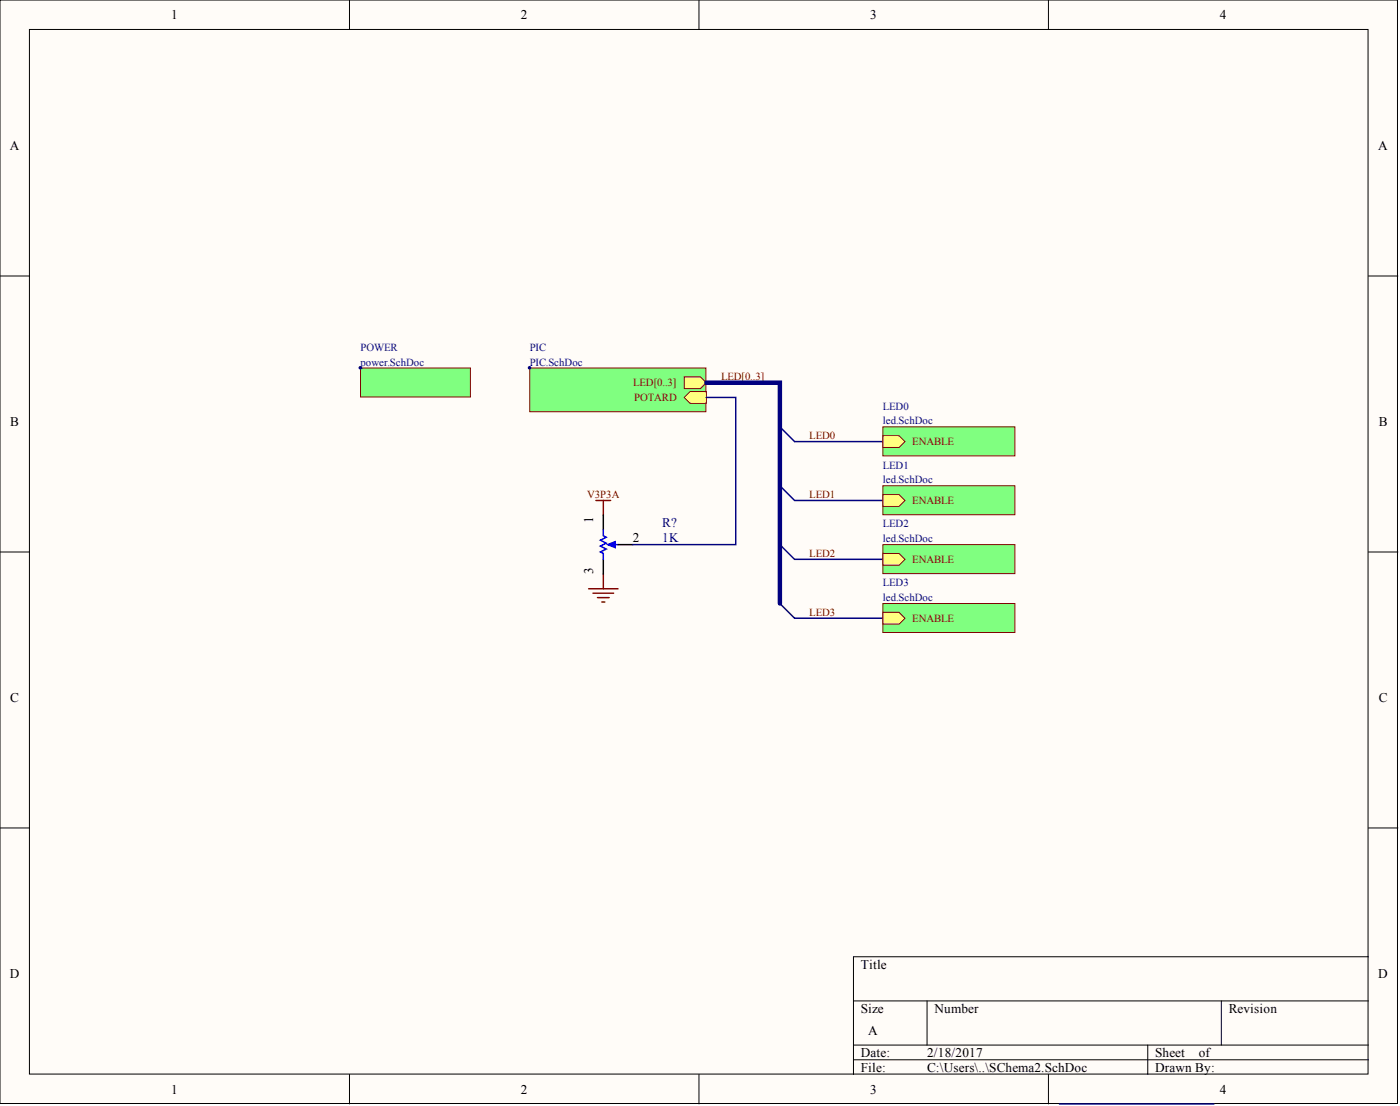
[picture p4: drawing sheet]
<svg xmlns="http://www.w3.org/2000/svg" width="241mm" height="190mm" viewBox="0 0 241 190" stroke-linecap="round" stroke-linejoin="round" font-family="sans-serif">
<g fill="#fffcf8" stroke="#000" stroke-width=".17">
<path d="M0 0h240.9v190.1h-240.9z"/>
<path d="M5.1 5.1h230.7v179.9h-230.7z"/>
</g>
<g fill="none" stroke="#000" stroke-width=".17">
<path d="M60.2 0v5.1M120.5 0v5.1M180.7 0v5.1M0 47.5h5.1M235.9 47.5h5M0 95.1h5.1M235.9 95.1h5M0 142.6h5.1M235.9 142.6h5M147.1 172.4h88.8M159.8 172.4v7.6M210.5 172.4v7.6"/>
<path d="M235.9 164.8h-88.8v20.3M60.2 185.1v5M120.5 185.1v5M147.1 180h88.8M147.1 182.5h88.8M180.7 185.1v5M197.8 180v5.1"/>
</g>
<path d="M62.1 63.4h19v5h-19z" fill="#80ff80" stroke="#800000" stroke-width=".17"/>
<circle cx="62.1" cy="63.3" r=".22" fill="#000080" stroke="#000080" stroke-width=".17"/>
<path d="M91.3 63.4h30.4v7.5h-30.4z" fill="#80ff80" stroke="#800000" stroke-width=".17"/>
<g fill="#ffff80" stroke="#800000" stroke-width=".17">
<path d="M117.9 64.9h2.8l1 1-1 1h-2.8z" fill-rule="evenodd"/>
<path d="M117.9 68.5l1-1.1h2.8v2.1h-2.8z" fill-rule="evenodd"/>
</g>
<circle cx="91.3" cy="63.3" r=".22" fill="#000080" stroke="#000080" stroke-width=".17"/>
<path d="M134.4 73.5l2.6 2.6h15.2M134.4 83.7l2.6 2.5h15.2M134.4 93.8l2.6 2.5h15.2M134.4 103.9l2.6 2.6h15.2M182.6 190.1h26.6" fill="none" stroke="#000080" stroke-width=".25"/>
<path d="M152.2 73.5h22.7v5h-22.7z" fill="#80ff80" stroke="#800000" stroke-width=".17"/>
<path d="M152.2 75h2.8l1 1.1-1 1h-2.8z" fill-rule="evenodd" fill="#ffff80" stroke="#800000" stroke-width=".17"/>
<path d="M152.2 83.7h22.7v5h-22.7z" fill="#80ff80" stroke="#800000" stroke-width=".17"/>
<path d="M152.2 85.2h2.8l1 1-1 1h-2.8z" fill-rule="evenodd" fill="#ffff80" stroke="#800000" stroke-width=".17"/>
<path d="M152.2 93.8h22.7v5h-22.7z" fill="#80ff80" stroke="#800000" stroke-width=".17"/>
<path d="M152.2 95.3h2.8l1 1-1 1.1h-2.8z" fill-rule="evenodd" fill="#ffff80" stroke="#800000" stroke-width=".17"/>
<path d="M152.2 103.9h22.7v5h-22.7z" fill="#80ff80" stroke="#800000" stroke-width=".17"/>
<path d="M152.2 105.5h2.8l1 1-1 1h-2.8z" fill-rule="evenodd" fill="#ffff80" stroke="#800000" stroke-width=".17"/>
<path d="M121.7 65.9h12.7v38" fill="none" stroke="#000080" stroke-width=".76"/>
<path d="M102.7 86.2h2.6M104 86.2v2.5M104 98.9v2.5M101.4 101.4h5.1M102.2 102.2h3.6M103 102.9h2M103.7 103.7h.5" fill="none" stroke="#800000" stroke-width=".25"/>
<path d="M104 88.7v2.6M104 96.3v2.6M106.5 93.8h2.6" fill="none" stroke="#000" stroke-width=".25"/>
<path d="M104 91.3v1l.5 .2-1 .5 1 .6-1 .5 1 .5-1 .5 .5 .2v1M105.3 93.8h1.2" fill="none" stroke="#00f" stroke-width=".25"/>
<path d="M104.7 93.8l1.3-.5v1z" fill="#00f" stroke="#00f" stroke-width=".25"/>
<path d="M121.7 68.5h5.1v25.3h-17.7" fill="none" stroke="#000080" stroke-width=".25"/>
<g font-size="2.3">
<text x="29.5" y="3.3">1</text>
<text x="89.8" y="3.3">2</text>
<text x="150" y="3.3">3</text>
<text x="210.3" y="3.3">4</text>
<text x="1.7" y="25.8">A</text>
<text x="237.6" y="25.8">A</text>
<text x="1.8" y="73.4">B</text>
<text x="237.6" y="73.4">B</text>
<text x="102.2" y="90" transform="rotate(-90 102.2 90)">1</text>
<text x="109.1" y="93.3">2</text>
<text x="102.2" y="98.9" transform="rotate(-90 102.2 98.9)">3</text>
<text x="1.8" y="120.9">C</text>
<text x="237.6" y="120.9">C</text>
<text x="148.4" y="166.8">Title</text>
<text x="1.7" y="168.4">D</text>
<text x="237.6" y="168.4">D</text>
<text x="148.4" y="174.4">Size</text>
<text x="149.6" y="178.2">A</text>
<text x="161.1" y="174.4">Number</text>
<text x="211.8" y="174.4">Revision</text>
<text x="148.4" y="182">Date:</text>
<text x="148.4" y="184.6">File:</text>
<text x="159.8" y="182">2/18/2017</text>
<text x="159.8" y="184.6">C:\Users\..\SChema2.SchDoc</text>
<text x="199.1" y="182">Sheet</text>
<text x="199.1" y="184.6">Drawn By:</text>
<text x="206.6" y="182">of</text>
<text x="29.5" y="188.4">1</text>
<text x="89.8" y="188.4">2</text>
<text x="150" y="188.4">3</text>
<text x="210.3" y="188.4">4</text>
</g>
<g font-size="2.3" fill="#000080">
<text x="114.1" y="90.8">R?</text>
<text x="114.1" y="93.3">1K</text>
</g>
<g font-size="1.9" fill="#000080">
<text x="62.1" y="60.4">POWER</text>
<text x="62.1" y="63">power.SchDoc</text>
<text x="91.3" y="60.4">PIC</text>
<text x="91.3" y="63">PIC.SchDoc</text>
<text x="152.2" y="70.6">LED0</text>
<text x="152.2" y="73.1">led.SchDoc</text>
<text x="152.2" y="80.7">LED1</text>
<text x="152.2" y="83.2">led.SchDoc</text>
<text x="152.2" y="90.9">LED2</text>
<text x="152.2" y="93.4">led.SchDoc</text>
<text x="152.2" y="101">LED3</text>
<text x="152.2" y="103.5">led.SchDoc</text>
</g>
<g font-size="1.9" fill="#800000">
<text x="124.3" y="65.5">LED[0..3]</text>
<text x="109.1" y="66.5">LED[0..3]</text>
<text x="109.3" y="69">POTARD</text>
<text x="139.5" y="75.6">LED0</text>
<text x="157.2" y="76.7">ENABLE</text>
<text x="101.2" y="85.8">V3P3A</text>
<text x="139.5" y="85.8">LED1</text>
<text x="157.2" y="86.8">ENABLE</text>
<text x="139.5" y="95.9">LED2</text>
<text x="157.2" y="96.9">ENABLE</text>
<text x="139.5" y="106.1">LED3</text>
<text x="157.2" y="107.1">ENABLE</text>
</g>
</svg>
